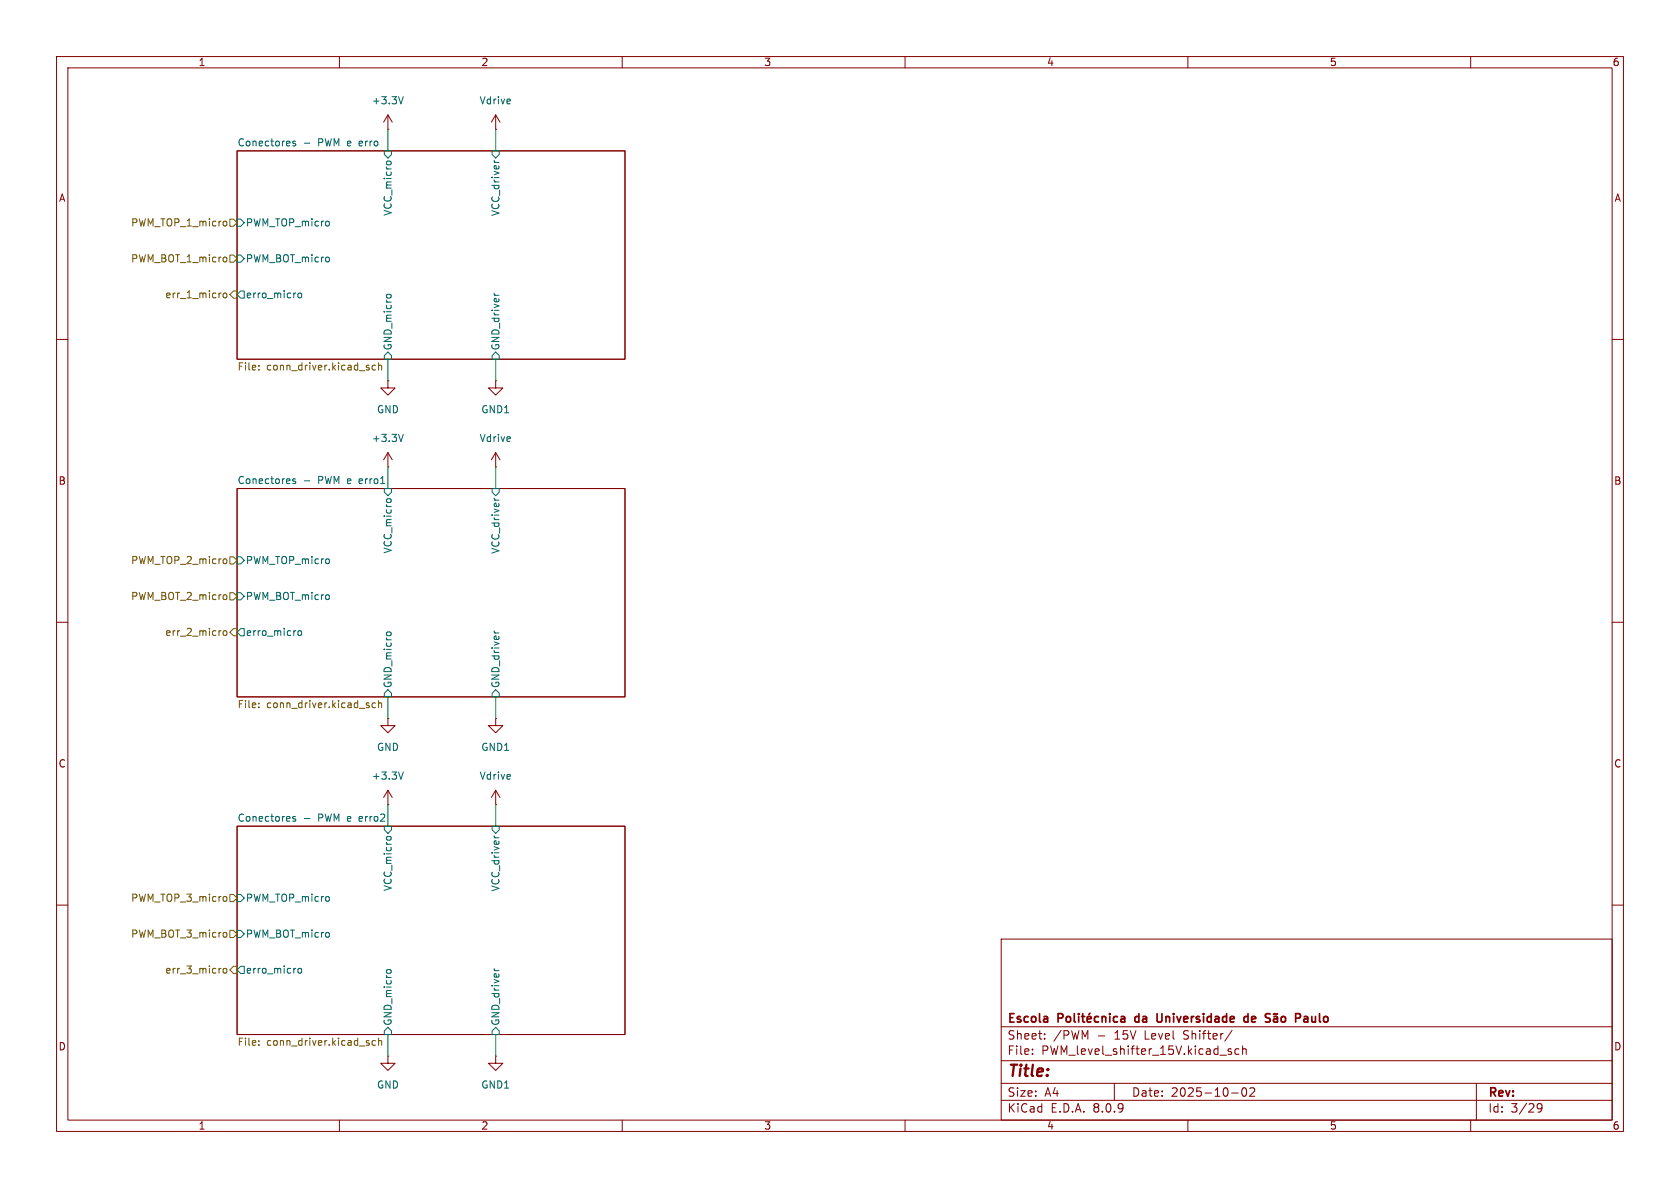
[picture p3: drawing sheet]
<svg xmlns="http://www.w3.org/2000/svg" width="297mm" height="210mm" viewBox="0 0 297 210" stroke-linecap="round" stroke-linejoin="round" font-family="sans-serif">
<g fill="none" stroke="#840000" stroke-width=".18">
<path d="M10 10h277v190h-277zM12 12h273v186h-273zM60 10v2M110 10v2M160 10v2M210 10v2M260 10v2M41.9 26.7h68.6v36.8h-68.6zM68.6 22.9h.1M68.6 20.3v2.6M68.6 20.3l-.8 1.3M68.6 20.3l.7 1.3"/>
<path d="M87.6 22.9h.1M87.6 20.3l-.7 1.3M87.6 20.3v2.6M87.6 20.3l.8 1.3M10 60h2M68.6 67.3v1.3h1.2l-1.2 1.3-1.3-1.3h1.3M68.6 67.3h.1M87.6 67.3v1.3h1.3l-1.3 1.3-1.2-1.3h1.2M87.6 67.3h.1M285 60h2M41.9 86.4h68.6v36.8h-68.6zM68.6 82.6h.1"/>
<path d="M68.6 80v2.6M68.6 80l-.8 1.3M68.6 80l.7 1.3M87.6 82.6h.1M87.6 80v2.6M87.6 80l-.7 1.3M87.6 80l.8 1.3M10 110h2M285 110h2M68.6 127v1.3h1.2l-1.2 1.2-1.3-1.2h1.3M68.6 127h.1M68.6 139.7l-.8 1.3"/>
<path d="M68.6 139.7v2.5M68.6 139.7l.7 1.3M87.6 127v1.3h1.3l-1.3 1.2-1.2-1.2h1.2M87.6 127h.1M87.6 139.7v2.5M87.6 139.7l-.7 1.3M87.6 139.7l.8 1.3M41.9 146.1h68.6v36.8h-68.6zM68.6 142.2h.1M87.6 142.2h.1M10 160h2M177 166h108v32h-108z"/>
<path d="M285 160h2M60 198v2M68.6 186.7v1.3h1.2l-1.2 1.2-1.3-1.2h1.3M68.6 186.7h.1M87.6 186.7v1.3h1.3l-1.3 1.2-1.2-1.2h1.2M87.6 186.7h.1M110 198v2M160 198v2M177 194.5h108M177 191.5h108M177 187.5h108M177 181.5h108"/>
<path d="M182.5 186.3v.1M182.5 185.5v.1M184.7 183.6v.1M184.7 182.8v.1M197 191.5v3M210 198v2M217.7 185.5l-.4-.1-.2 .2 .1 .2 .5 .2v.3h-.6M217.7 193.2h1.2M217.8 182.1l-1.3 2M219 185.5l-.4-.1-.3 .3v.4l.2 .2h.5M219.7 192.4l.2-.1a.81 .81 0 0 1 .6 .6 .81 .81 0 0 1-.3 .8l-.2 .1a.81 .81 0 0 1-.3-1.4zM219.7 185.5l.2-.1 .3 .1 .1 .9"/>
<path d="M219.7 184.9v1.5M221 192.4l.5-.1 .2 .1 .1 .3-.9 1.1h.9M260 198v2M261 191.5v6.5M271.7 195.4l.3-.3 .5 .1a.99 .99 0 0 1-.3 1.4h-.3M271.7 195.7l.3 .3h.3l.3-.3"/>
</g>
<g fill="none" stroke="#840000" stroke-width=".3">
<path d="M187.1 180l.7-.1 .1-.2-.1-.4-.2-.1h-.5v1.5M188.6 179.8l.4-.1 .3 .3v.4l-.3 .3-.4-.1-.1-.2v-.4zM189.9 179.2v1.3l.2 .2M190.7 179.2v.1M190.7 179.7v1M191.2 179.7h.6M191.4 179.2v1.3l.4 .2M192.7 179.1l-.2 .2M194.2 179.8l-.4-.1-.3 .3v.4l.1 .2h.6M194.8 179.8l.3-.1 .3 .1 .1 .9M194.8 179.7v1M196.2 179.2v.1"/>
<path d="M196.2 179.7v1M197.6 179.8l-.5-.1-.3 .3v.4l.2 .2h.6M198.2 179.8h.6v.9M200.7 179.8v.7M204.6 179.2v1.3l.2 .2 .5-.1M220.6 179.8l-.4-.1-.3 .3v.4l.2 .2h.5M220.6 179.2v1.5M225.2 179.8h.6v.9M225.8 179.2l-.2 .1-.3-.1-.2 .1M226.6 179.8l.4-.1 .3 .3v.4l-.3 .3-.4-.1-.1-.2v-.4zM229.1 180l.7-.1 .1-.2-.1-.4-.2-.1h-.5v1.5M230.6 179.8h.5l.1 .9"/>
<path d="M192.2 180.2l.7-.2-.1-.2-.4-.1-.2 .2 .1 .7h.5M198.8 180l-.5 .1a.29 .29 0 0 0-.2 .3 .29 .29 0 0 0 .2 .3l.5-.1M225.8 180l-.5 .1a.29 .29 0 0 0-.2 .3 .29 .29 0 0 0 .2 .3l.5-.1M231.2 180l-.5 .1a.29 .29 0 0 0-.2 .3 .29 .29 0 0 0 .2 .3l.5-.1"/>
</g>
<g fill="none" stroke="#006464" stroke-width=".18">
<path d="M71.3 17.1l-.4 1.3M41.9 38.7h.6l.7 .7-.7 .6h-.6zM52.2 25l-.3-.1-.2 .2 .1 .2 .4 .1v.3h-.5M53.8 25.3h1M58.2 39.2v.6M67.9 26.7h1.3v.6l-.6 .6-.7-.6zM68.3 28.7l.3-.2h.3l.3 .2M87 26.7h1.3v.6l-.7 .6-.6-.6zM87.4 28.4v.2M41.9 45.1h.6l.7 .6-.7 .7h-.6zM42.5 51.4h.7v1.3h-.7l-.6-.6zM52.8 51.9l.3-.1 .2 .2v.4l-.2 .2h-.3l-.1-.2z"/>
<path d="M58.2 45.6v.6M68.3 52.3l.3-.3h.3l.3 .3M87.4 51.8l.1 .3M68.6 62.2l.6 .7v.6h-1.3v-.6zM71.3 76.8l-.4 1.2M87.6 62.2l.7 .7v.6h-1.3v-.6zM41.9 98.4h.6l.7 .7-.7 .6h-.6zM52.2 84.7l-.3-.1-.2 .2 .1 .2 .4 .1v.3h-.5M53.8 85h1M58.2 98.9v.6M67.9 86.4h1.3v.6l-.6 .6-.7-.6zM68.3 88.4l.3-.2h.3l.3 .2"/>
<path d="M87 86.4h1.3v.6l-.7 .6-.6-.6zM87.4 88v.3M41.9 104.8h.6l.7 .6-.7 .6h-.6zM42.5 111.1h.7v1.3h-.7l-.6-.6zM52.8 111.6l.3-.1 .2 .2v.4l-.2 .2h-.3l-.1-.2zM58.2 105.3v.6M68.3 112l.3-.3h.3l.3 .3M87.4 111.5l.1 .3M68.6 121.9l.6 .7v.6h-1.3v-.6zM71.3 136.5l-.4 1.2M87.6 121.9l.7 .7v.6h-1.3v-.6zM41.9 158.1h.6l.7 .7-.7 .6h-.6z"/>
<path d="M52.2 144.4l-.3-.1-.2 .2 .1 .2 .4 .1v.3h-.5M53.8 144.7h1M58.2 158.6v.6M67.9 146.1h1.3v.6l-.6 .6-.7-.6zM68.3 148.1l.3-.2h.3l.3 .2M87 146.1h1.3v.6l-.7 .6-.6-.6zM87.4 147.7v.3M41.9 164.5h.6l.7 .6-.7 .6h-.6zM42.5 170.8h.7v1.3h-.7l-.6-.6zM52.8 171.2h.3l.2 .2v.4l-.2 .2h-.3l-.1-.2zM58.2 165v.6M68.3 171.6l.3-.2h.3l.3 .2"/>
<path d="M87.4 171.2l.1 .3M68.6 181.6l.6 .6v.7h-1.3v-.7zM87.6 181.6l.7 .6v.7h-1.3v-.7z"/>
</g>
<g fill="none" stroke="#725600" stroke-width=".18">
<path d="M39.7 39.1l.3 .1 .1 .1-.1 .5-.3 .1M40.6 38.7h.7l.6 .7-.6 .6h-.7zM39.6 51.9l.3-.1 .2 .2v.4l-.2 .2h-.3l-.2-.2zM39.7 45.5h.3l.1 .2-.1 .5-.3 .1M40.6 45.1h.7l.6 .6-.6 .7h-.7zM41.3 51.4h.6v1.3h-.6l-.7-.6zM45.8 65.3v.1M45.8 64.6v.1M65.1 65l.2 .2-.2 .2M65.1 64.6h.1M66.4 64.6h-.4l-.2 .2 .1 .5h.5M66.9 64.7l.2-.1h.3l.1 .8"/>
<path d="M66.9 64.1v1.3M39.7 98.8l.3 .1 .1 .1-.1 .5-.3 .1M40.6 98.4h.7l.6 .7-.6 .6h-.7zM39.6 111.6l.3-.1 .2 .2v.4l-.2 .2h-.3l-.2-.2zM39.7 105.1l.3 .1 .1 .2-.1 .5-.3 .1M40.6 104.8h.7l.6 .6-.6 .6h-.7zM41.3 111.1h.6v1.3h-.6l-.7-.6zM45.8 124.3v.1M45.8 125v.1M65.1 124.7l.2 .2-.2 .2M65.1 124.3h.1M66.4 124.3h-.4l-.2 .2 .1 .5h.5"/>
<path d="M66.9 123.8v1.3M66.9 124.4l.2-.1h.3l.1 .8M39.7 158.5h.3l.1 .2-.1 .5-.3 .1M40.6 158.1h.7l.6 .7-.6 .6h-.7zM39.6 171.2h.3l.2 .2v.4l-.2 .2h-.3l-.2-.2zM39.7 164.8l.3 .1 .1 .2-.1 .5-.3 .1M40.6 164.5h.7l.6 .6-.6 .6h-.7zM41.3 170.8h.6v1.3h-.6l-.7-.6zM45.8 184v.1M45.8 184.7v.1M65.1 184.4l.2 .1-.2 .3M65.1 183.9l.1 .1"/>
<path d="M66.4 184l-.4-.1-.2 .3 .1 .5h.5M66.9 183.5v1.3M66.9 184.1l.2-.2 .3 .1 .1 .8"/>
</g>
<path d="M68.6 22.9v3.8M87.6 22.9v3.8M68.6 63.5v3.8M87.6 63.5v3.8M68.6 82.6v3.8M87.6 82.6v3.8M68.6 123.2v3.8M87.6 123.2v3.8M68.6 142.2v3.9M87.6 142.2v3.9M68.6 182.9v3.8M87.6 182.9v3.8" fill="none" stroke="#009600" stroke-width=".18"/>
<text font-size="2.8" fill="#840000" x="178" y="190.9">Title:</text>
<g font-size="2.1" fill="#840000">
<text x="178" y="184">Sheet:</text>
<text x="178" y="181.2">Escola</text>
<text x="186.2" y="184">/PWM</text>
<text x="194" y="184">-</text>
<text x="197.2" y="184">15V</text>
<text x="201.3" y="181.2">da</text>
<text x="202.6" y="184">Level</text>
<text x="205.8" y="181.2">Universidade</text>
<text x="209.6" y="184">Shifter/</text>
<text x="221.8" y="181.2">de</text>
<text x="232.1" y="181.2">Paulo</text>
<text x="178" y="186.7">File:</text>
<text x="184.1" y="186.7">PWM_level_shifter_15V.kicad_sch</text>
<text x="178" y="196.9">KiCad</text>
<text x="178" y="194.1">Size:</text>
<text x="184.7" y="194.1">A4</text>
<text x="185.7" y="196.9">E.D.A.</text>
<text x="193.3" y="196.9">8.0.9</text>
<text x="200" y="194.1">Date:</text>
<text x="207" y="194.1">2025-10-02</text>
<text x="263" y="194.3">Rev:</text>
<text x="263" y="196.9">Id:</text>
<text x="267.1" y="196.9">3/29</text>
</g>
<g font-size="1.8" fill="#840000">
<text x="35" y="11.9">1</text>
<text x="85" y="11.9">2</text>
<text x="135" y="11.9">3</text>
<text x="185" y="11.9">4</text>
<text x="235" y="11.9">5</text>
<text x="285" y="11.9">6</text>
<text x="10.3" y="35.9">A</text>
<text x="285.3" y="35.9">A</text>
<text x="10.3" y="85.9">B</text>
<text x="285.3" y="85.9">B</text>
<text x="10.3" y="135.9">C</text>
<text x="285.3" y="135.9">C</text>
<text x="10.3" y="185.9">D</text>
<text x="285.3" y="185.9">D</text>
<text x="35" y="199.9">1</text>
<text x="85" y="199.9">2</text>
<text x="135" y="199.9">3</text>
<text x="185" y="199.9">4</text>
<text x="235" y="199.9">5</text>
<text x="285" y="199.9">6</text>
</g>
<g font-size="1.8" fill="#006464">
<text x="65.6" y="18.6">+3.3V</text>
<text x="84.7" y="18.6">Vdrive</text>
<text x="41.9" y="26">Conectores</text>
<text x="56.3" y="26">PWM e</text>
<text x="63.9" y="26">erro</text>
<text x="43.4" y="40.2">PWM_TOP_micro</text>
<text x="69.4" y="38.3" transform="rotate(-90 69.4 38.3)">VCC_micro</text>
<text x="88.5" y="38.3" transform="rotate(-90 88.5 38.3)">VCC_driver</text>
<text x="43.4" y="46.6">PWM_BOT_micro</text>
<text x="43.4" y="52.9">erro_micro</text>
<text x="69.4" y="62" transform="rotate(-90 69.4 62)">GND_micro</text>
<text x="88.5" y="62" transform="rotate(-90 88.5 62)">GND_driver</text>
<text x="66.5" y="73.3">GND</text>
<text x="85" y="73.3">GND1</text>
<text x="65.6" y="78.3">+3.3V</text>
<text x="84.7" y="78.3">Vdrive</text>
<text x="41.9" y="85.6">Conectores</text>
<text x="56.3" y="85.6">PWM e</text>
<text x="63.9" y="85.6">erro1</text>
<text x="43.4" y="99.9">PWM_TOP_micro</text>
<text x="69.4" y="97.9" transform="rotate(-90 69.4 97.9)">VCC_micro</text>
<text x="88.5" y="98" transform="rotate(-90 88.5 98)">VCC_driver</text>
<text x="43.4" y="106.3">PWM_BOT_micro</text>
<text x="43.4" y="112.6">erro_micro</text>
<text x="69.4" y="121.7" transform="rotate(-90 69.4 121.7)">GND_micro</text>
<text x="88.5" y="121.7" transform="rotate(-90 88.5 121.7)">GND_driver</text>
<text x="66.5" y="132.9">GND</text>
<text x="85" y="132.9">GND1</text>
<text x="65.6" y="138">+3.3V</text>
<text x="84.7" y="138">Vdrive</text>
<text x="41.9" y="145.3">Conectores</text>
<text x="56.3" y="145.3">PWM e</text>
<text x="63.9" y="145.3">erro2</text>
<text x="43.4" y="159.6">PWM_TOP_micro</text>
<text x="69.4" y="157.6" transform="rotate(-90 69.4 157.6)">VCC_micro</text>
<text x="88.5" y="157.7" transform="rotate(-90 88.5 157.7)">VCC_driver</text>
<text x="43.4" y="166">PWM_BOT_micro</text>
<text x="43.4" y="172.3">erro_micro</text>
<text x="69.4" y="181.4" transform="rotate(-90 69.4 181.4)">GND_micro</text>
<text x="88.5" y="181.4" transform="rotate(-90 88.5 181.4)">GND_driver</text>
<text x="66.5" y="192.6">GND</text>
<text x="85" y="192.6">GND1</text>
</g>
<g font-size="1.8" fill="#725600">
<text x="23.1" y="40.2">PWM_TOP_1_micro</text>
<text x="23.1" y="46.6">PWM_BOT_1_micro</text>
<text x="29.1" y="52.9">err_1_micro</text>
<text x="41.9" y="65.8">File:</text>
<text x="47.1" y="65.8">conn_driver.kicad_sch</text>
<text x="23.1" y="99.9">PWM_TOP_2_micro</text>
<text x="23.1" y="106.3">PWM_BOT_2_micro</text>
<text x="29.1" y="112.6">err_2_micro</text>
<text x="41.9" y="125.5">File:</text>
<text x="47.1" y="125.5">conn_driver.kicad_sch</text>
<text x="23.1" y="159.6">PWM_TOP_3_micro</text>
<text x="23.1" y="166">PWM_BOT_3_micro</text>
<text x="29.1" y="172.3">err_3_micro</text>
<text x="41.9" y="185.2">File:</text>
<text x="47.1" y="185.2">conn_driver.kicad_sch</text>
</g>
</svg>
